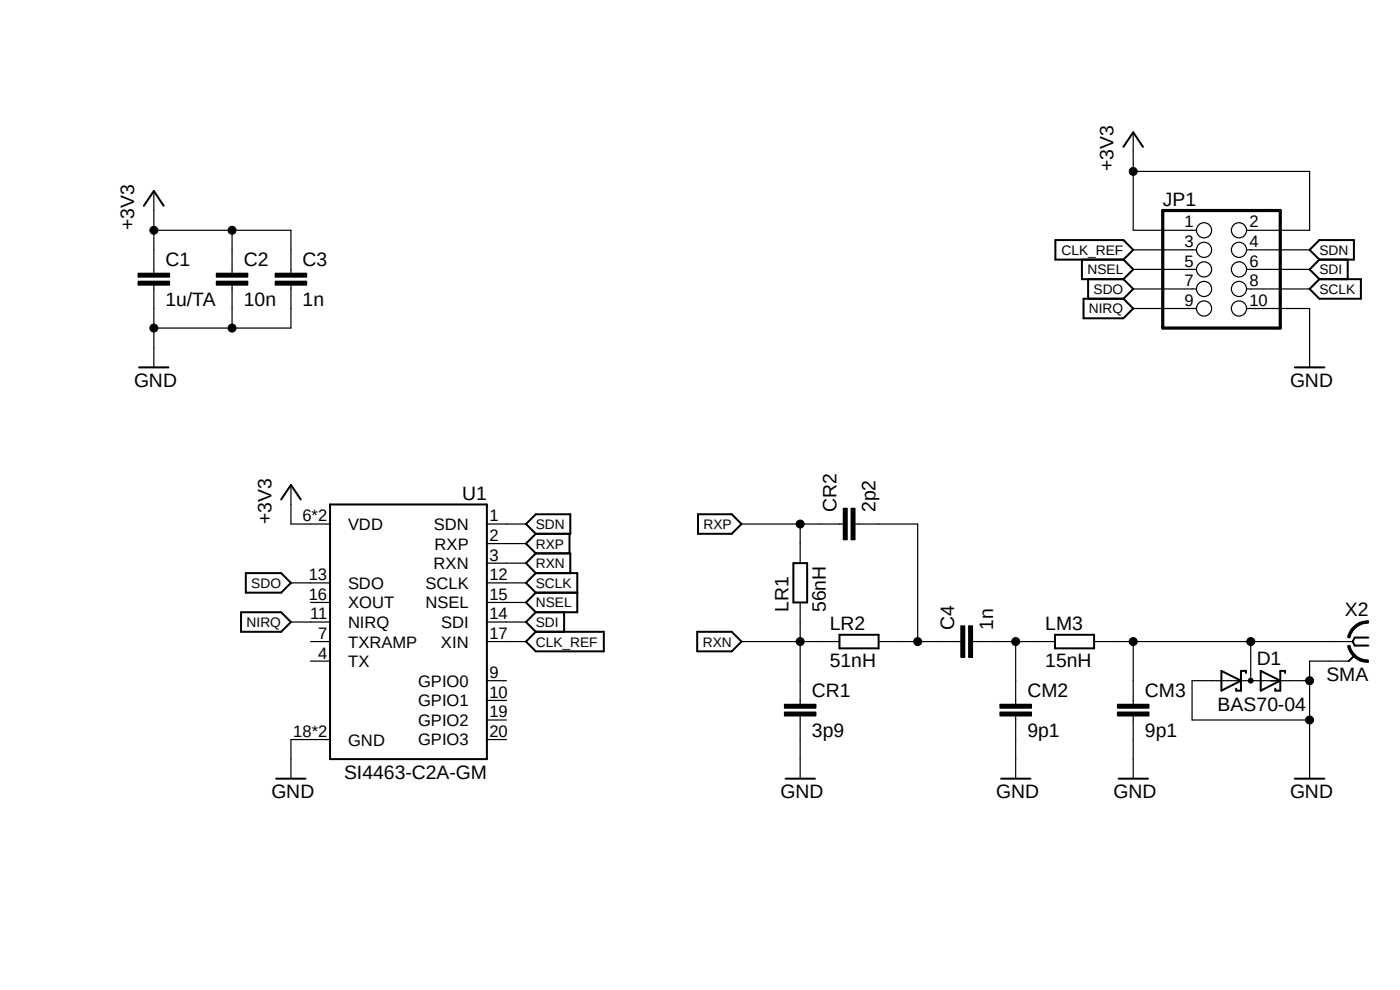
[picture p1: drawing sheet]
<svg xmlns="http://www.w3.org/2000/svg" width="297mm" height="210mm" viewBox="0 0 297 210" stroke-linecap="round" stroke-linejoin="round" font-family="sans-serif">
<path d="M24.2 24.2l267.1 146.2M291.3 24.2l-267.1 146.2" fill="none" stroke="#fff" stroke-width=".21"/>
<g fill="none" stroke="#000" stroke-width=".42">
<path d="M238.3 31.2l2.1-3.1 2.1 3.1M30.5 43.6l2.1-3.1 2.1 3.1M223.9 50.9h14.4l2.1 2.1-2.1 2.1h-14.4zM229.5 55.1v4.1h8.8M230.8 59.2v4.2M238.3 55.1l2.1 2-2.1 2.1M238.3 59.2l2.1 2.1-2.1 2.1M277.8 53l2.1-2.1h7.3v4.2h-7.3zM279.9 55.1l-2.1 2 2.1 2.1M285.9 55.1v4.1M29.5 77.9h6.2M229.9 63.4h8.4l2.1 2-2.1 2.1h-8.4z"/>
<path d="M274.7 77.9h6.3M277.8 61.3l2.1-2.1h8.8v4.2h-8.8zM59.6 106l2.1-3.1 2.1 3.1M70 107h33.3v54h-33.3zM111.6 111.2l2.1-2.1h7.3v4.1h-7.3zM113.7 113.2l-2.1 2.1 2.1 2.1M113.7 117.4h7.3v4.2M113.7 117.4l-2.1 2.1 2.1 2.1M120.8 113.2v4.2M148.1 109.1h7.1l2.1 2.1-2.1 2h-7.1zM168.3 119.5h2.9v8.3h-2.9zM51.1 129.9h8.5l2.1 2.1-2.1 2h-8.5z"/>
<path d="M52.2 121.6h7.4l2.1 2.1-2.1 2h-7.4zM113.7 134h14.4v4.2h-14.4l-2.1-2.1zM113.7 121.6h8.8v8.3h-8.8M113.7 121.6l-2.1 2.1 2.1 2M113.7 125.7h8.8M113.7 125.7l-2.1 2.1 2.1 2.1M113.7 129.9l-2.1 2.1 2.1 2M119.7 129.9v4.1M147.9 134h7.3l2.1 2.1-2.1 2.1h-7.3zM178.1 134.7h8.3v2.8h-8.3zM223.8 134.7h8.3v2.8h-8.3zM287.4 139l-1.3 1.3"/>
<path d="M290.3 135.3h-2.9l-.4 .8 .4 .8h2.9M259.1 142.3l4.2 2.1-4.2 2.1zM264.3 142.7v-.4h-1v4.2h-1v-.4M267.5 142.3l4.1 2.1-4.1 2.1zM272.6 142.7v-.4h-1v4.2h-1v-.4M58.6 165.2h6.2M166.7 165.2h6.2M212.4 165.2h6.2M237.3 165.2h6.2M274.7 165.2h6.3"/>
</g>
<g fill="none" stroke="#000" stroke-width=".25">
<path d="M240.4 28.1v20.8h13.4M240.4 36.4h37.4v12.5h-13.3M32.6 48.9h29.1v9.1M32.6 40.5v17.5M49.2 48.9v9.1M240.4 53h13.4M240.4 57.1h13.4M264.5 53h13.3M264.5 57.1h13.3M32.6 60.5v17.4M49.2 60.5v9.1M61.7 60.5v9.1h-29.1"/>
<path d="M240.4 61.3h13.4M240.4 65.4h13.4M264.5 65.4h13.3v12.5M264.5 61.3h13.3M61.7 102.9v8.3h8.3M103.3 111.2h8.3M103.3 115.3h8.3M103.3 119.5h8.3M157.3 111.2h21.6M169.8 111.2v8.3M181.4 111.2h13.3v24.9M61.7 132h8.3"/>
<path d="M61.7 123.7h8.3M65.9 136.1h4.1M65.9 127.8h4.1M103.3 136.1h8.3M103.3 132h8.3M103.3 123.7h8.3M103.3 127.8h8.3M157.3 136.1h20.8M169.8 127.8v21.6M186.4 136.1h17.4M206.3 136.1h17.5M215.5 136.1v13.3"/>
<path d="M232.1 136.1h54.9M240.4 136.1v13.3M265.3 136.1v8.3M65.9 140.3h4.1M70 156.9h-8.3v8.3M103.3 144.4h4.1M103.3 148.6h4.1M103.3 156.9h4.1M103.3 152.7h4.1M169.8 151.9v13.3M215.5 151.9v13.3M240.4 151.9v13.3"/>
<path d="M277.8 144.4h-24.9v8.3h24.9M286.1 140.3h-8.3v24.9"/>
<circle cx="255.4" cy="53" r="1.61"/>
<circle cx="255.4" cy="57.2" r="1.61"/>
<circle cx="255.4" cy="48.9" r="1.61"/>
<circle cx="262.8" cy="48.9" r="1.61"/>
<circle cx="262.8" cy="57.1" r="1.61"/>
<circle cx="262.8" cy="53" r="1.61"/>
<circle cx="255.4" cy="65.4" r="1.61"/>
<circle cx="255.4" cy="61.3" r="1.61"/>
<circle cx="262.8" cy="61.3" r="1.61"/>
<circle cx="262.8" cy="65.4" r="1.61"/>
</g>
<g fill="#000">
<path d="M29.3 59.6h6.7v.9h-6.7z" fill-rule="evenodd"/>
<path d="M29.3 58h6.7v.8h-6.7z" fill-rule="evenodd"/>
<path d="M45.9 59.6h6.7v.9h-6.7z" fill-rule="evenodd"/>
<path d="M45.9 58h6.7v.8h-6.7z" fill-rule="evenodd"/>
<path d="M58.4 59.6h6.7v.9h-6.7z" fill-rule="evenodd"/>
<path d="M58.4 58h6.7v.8h-6.7z" fill-rule="evenodd"/>
<path d="M178.9 107.8h.8v6.7h-.8z" fill-rule="evenodd"/>
<path d="M180.6 107.8h.8v6.7h-.8z" fill-rule="evenodd"/>
<path d="M203.8 132.8h.9v6.6h-.9z" fill-rule="evenodd"/>
<path d="M205.5 132.8h.8v6.6h-.8z" fill-rule="evenodd"/>
<path d="M285.9 137l.5-.1a3.9 3.9 0 0 0 3.9 3.1v.5a4.3 4.3 0 0 1-4.4-3.5z" fill-rule="evenodd"/>
<path d="M287.1 132.9a4 4 0 0 1 3.2-1.2v.5a3.9 3.9 0 0 0-3.9 3.1l-.5-.1a4.2 4.2 0 0 1 1.2-2.3z" fill-rule="evenodd"/>
<path d="M166.4 151h6.7v.9h-6.7z" fill-rule="evenodd"/>
<path d="M166.4 149.4h6.7v.8h-6.7z" fill-rule="evenodd"/>
<path d="M212.1 151h6.7v.9h-6.7z" fill-rule="evenodd"/>
<path d="M212.1 149.4h6.7v.8h-6.7z" fill-rule="evenodd"/>
<path d="M237.1 151h6.7v.9h-6.7z" fill-rule="evenodd"/>
<path d="M237.1 149.4h6.7v.8h-6.7z" fill-rule="evenodd"/>
<path d="M265 144l.3-.1 .4 .1 .2 .4-.2 .4-.4 .1-.3-.1-.2-.4z" fill-rule="evenodd"/>
<circle cx="240.4" cy="36.4" r=".85"/>
<circle cx="32.6" cy="48.9" r=".85"/>
<circle cx="49.2" cy="48.9" r=".85"/>
<circle cx="32.6" cy="69.6" r=".85"/>
<circle cx="49.2" cy="69.6" r=".85"/>
<circle cx="169.8" cy="111.2" r=".85"/>
<circle cx="169.8" cy="136.1" r=".85"/>
<circle cx="194.7" cy="136.1" r=".85"/>
<circle cx="215.5" cy="136.1" r=".85"/>
<circle cx="240.4" cy="136.1" r=".85"/>
<circle cx="265.3" cy="136.1" r=".85"/>
<circle cx="277.8" cy="152.7" r=".85"/>
<circle cx="277.8" cy="144.4" r=".85"/>
</g>
<g fill="none" stroke="#000" stroke-width=".21">
<path d="M29.3 59.6h6.7v.9h-6.7zM29.3 58h6.7v.8h-6.7zM45.9 59.6h6.7v.9h-6.7zM45.9 58h6.7v.8h-6.7zM58.4 59.6h6.7v.9h-6.7zM58.4 58h6.7v.8h-6.7zM178.9 107.8h.8v6.7h-.8zM180.6 107.8h.8v6.7h-.8zM203.8 132.8h.9v6.6h-.9zM205.5 132.8h.8v6.6h-.8zM285.9 137l.5-.1a3.9 3.9 0 0 0 3.9 3.1v.5a4.3 4.3 0 0 1-4.4-3.5zM287.1 132.9a4 4 0 0 1 3.2-1.2v.5a3.9 3.9 0 0 0-3.9 3.1l-.5-.1a4.2 4.2 0 0 1 1.2-2.3z"/>
<path d="M166.4 151h6.7v.9h-6.7zM166.4 149.4h6.7v.8h-6.7zM212.1 151h6.7v.9h-6.7zM212.1 149.4h6.7v.8h-6.7zM237.1 151h6.7v.9h-6.7zM237.1 149.4h6.7v.8h-6.7zM265 144l.3-.1 .4 .1 .2 .4-.2 .4-.4 .1-.3-.1-.2-.4z"/>
<circle cx="240.4" cy="36.4" r=".85"/>
<circle cx="32.6" cy="48.9" r=".85"/>
<circle cx="49.2" cy="48.9" r=".85"/>
<circle cx="32.6" cy="69.6" r=".85"/>
<circle cx="49.2" cy="69.6" r=".85"/>
<circle cx="169.8" cy="111.2" r=".85"/>
<circle cx="169.8" cy="136.1" r=".85"/>
<circle cx="194.7" cy="136.1" r=".85"/>
<circle cx="215.5" cy="136.1" r=".85"/>
<circle cx="240.4" cy="136.1" r=".85"/>
<circle cx="265.3" cy="136.1" r=".85"/>
<circle cx="277.8" cy="152.7" r=".85"/>
<circle cx="277.8" cy="144.4" r=".85"/>
</g>
<path d="M246.7 44.7h24.9v24.9h-24.9z" fill="none" stroke="#000" stroke-width=".68"/>
<g font-size="4.1">
<text x="236.3" y="36.4" transform="rotate(-90 236.3 36.4)">+3V3</text>
<text x="246.7" y="43.6">JP1</text>
<text x="28.4" y="48.9" transform="rotate(-90 28.4 48.9)">+3V3</text>
<text x="35.1" y="56.5">C1</text>
<text x="51.7" y="56.5">C2</text>
<text x="64.2" y="56.5">C3</text>
<text x="35.1" y="64.9">1u/TA</text>
<text x="51.7" y="64.9">10n</text>
<text x="64.2" y="64.9">1n</text>
<text x="28.4" y="82.1">GND</text>
<text x="273.7" y="82.1">GND</text>
<text x="98" y="106.1">U1</text>
<text x="57.6" y="111.2" transform="rotate(-90 57.6 111.2)">+3V3</text>
<text x="177.5" y="108.7" transform="rotate(-90 177.5 108.7)">CR2</text>
<text x="185.8" y="108.7" transform="rotate(-90 185.8 108.7)">2p2</text>
<text x="167.3" y="129.9" transform="rotate(-90 167.3 129.9)">LR1</text>
<text x="175.2" y="129.9" transform="rotate(-90 175.2 129.9)">56nH</text>
<text x="285.3" y="130.7">X2</text>
<text x="176" y="133.6">LR2</text>
<text x="202.4" y="133.6" transform="rotate(-90 202.4 133.6)">C4</text>
<text x="210.7" y="133.6" transform="rotate(-90 210.7 133.6)">1n</text>
<text x="221.7" y="133.6">LM3</text>
<text x="176" y="141.5">51nH</text>
<text x="221.7" y="141.5">15nH</text>
<text x="266.6" y="141.1">D1</text>
<text x="172.3" y="148">CR1</text>
<text x="218" y="148">CM2</text>
<text x="242.9" y="148">CM3</text>
<text x="281.4" y="144.4">SMA</text>
<text x="258.3" y="150.9">BAS70-04</text>
<text x="172.3" y="156.3">3p9</text>
<text x="218" y="156.3">9p1</text>
<text x="242.9" y="156.3">9p1</text>
<text x="73" y="165.3">SI4463-C2A-GM</text>
<text x="57.6" y="169.4">GND</text>
<text x="165.6" y="169.4">GND</text>
<text x="211.3" y="169.4">GND</text>
<text x="236.3" y="169.4">GND</text>
<text x="273.7" y="169.4">GND</text>
</g>
<g font-size="3.5">
<text x="251.3" y="48.3">1</text>
<text x="251.3" y="52.4">3</text>
<text x="265.1" y="48.3">2</text>
<text x="265.1" y="52.4">4</text>
<text x="251.3" y="56.6">5</text>
<text x="265.1" y="56.6">6</text>
<text x="251.3" y="60.7">7</text>
<text x="251.3" y="64.9">9</text>
<text x="265.1" y="60.7">8</text>
<text x="265.1" y="64.9">10</text>
<text x="64.2" y="110.6">6*2</text>
<text x="73.8" y="112.4">VDD</text>
<text x="92" y="112.4">SDN</text>
<text x="103.8" y="110.6">1</text>
<text x="92.2" y="116.6">RXP</text>
<text x="103.8" y="114.8">2</text>
<text x="103.8" y="118.9">3</text>
<text x="65.5" y="123.1">13</text>
<text x="73.8" y="124.9">SDO</text>
<text x="90.3" y="124.9">SCLK</text>
<text x="92" y="120.7">RXN</text>
<text x="103.8" y="123.1">12</text>
<text x="65.5" y="127.2">16</text>
<text x="65.8" y="131.4">11</text>
<text x="73.8" y="129">XOUT</text>
<text x="90.3" y="129">NSEL</text>
<text x="103.8" y="131.4">14</text>
<text x="103.8" y="127.2">15</text>
<text x="67.5" y="135.5">7</text>
<text x="73.8" y="137.4">TXRAMP</text>
<text x="73.8" y="133.2">NIRQ</text>
<text x="93.6" y="137.4">XIN</text>
<text x="93.6" y="133.2">SDI</text>
<text x="103.8" y="135.5">17</text>
<text x="67.5" y="139.7">4</text>
<text x="73.8" y="141.5">TX</text>
<text x="103.8" y="143.8">9</text>
<text x="88.7" y="145.7">GPIO0</text>
<text x="88.7" y="149.8">GPIO1</text>
<text x="103.8" y="148">10</text>
<text x="88.7" y="154">GPIO2</text>
<text x="103.8" y="152.1">19</text>
<text x="62.2" y="156.3">18*2</text>
<text x="73.8" y="158.2">GND</text>
<text x="88.7" y="158.1">GPIO3</text>
<text x="103.8" y="156.3">20</text>
</g>
<g font-size="2.9">
<text x="225.2" y="54">CLK_REF</text>
<text x="230.7" y="58.2">NSEL</text>
<text x="279.9" y="54">SDN</text>
<text x="279.9" y="58.2">SDI</text>
<text x="232" y="62.4">SDO</text>
<text x="279.9" y="62.4">SCLK</text>
<text x="231" y="66.5">NIRQ</text>
<text x="113.7" y="112.2">SDN</text>
<text x="149.3" y="112.2">RXP</text>
<text x="113.7" y="116.4">RXP</text>
<text x="53.3" y="124.7">SDO</text>
<text x="113.7" y="120.5">RXN</text>
<text x="113.7" y="124.7">SCLK</text>
<text x="113.7" y="128.8">NSEL</text>
<text x="52.3" y="133">NIRQ</text>
<text x="113.7" y="137.2">CLK_REF</text>
<text x="113.7" y="133">SDI</text>
<text x="149.1" y="137.2">RXN</text>
</g>
</svg>
